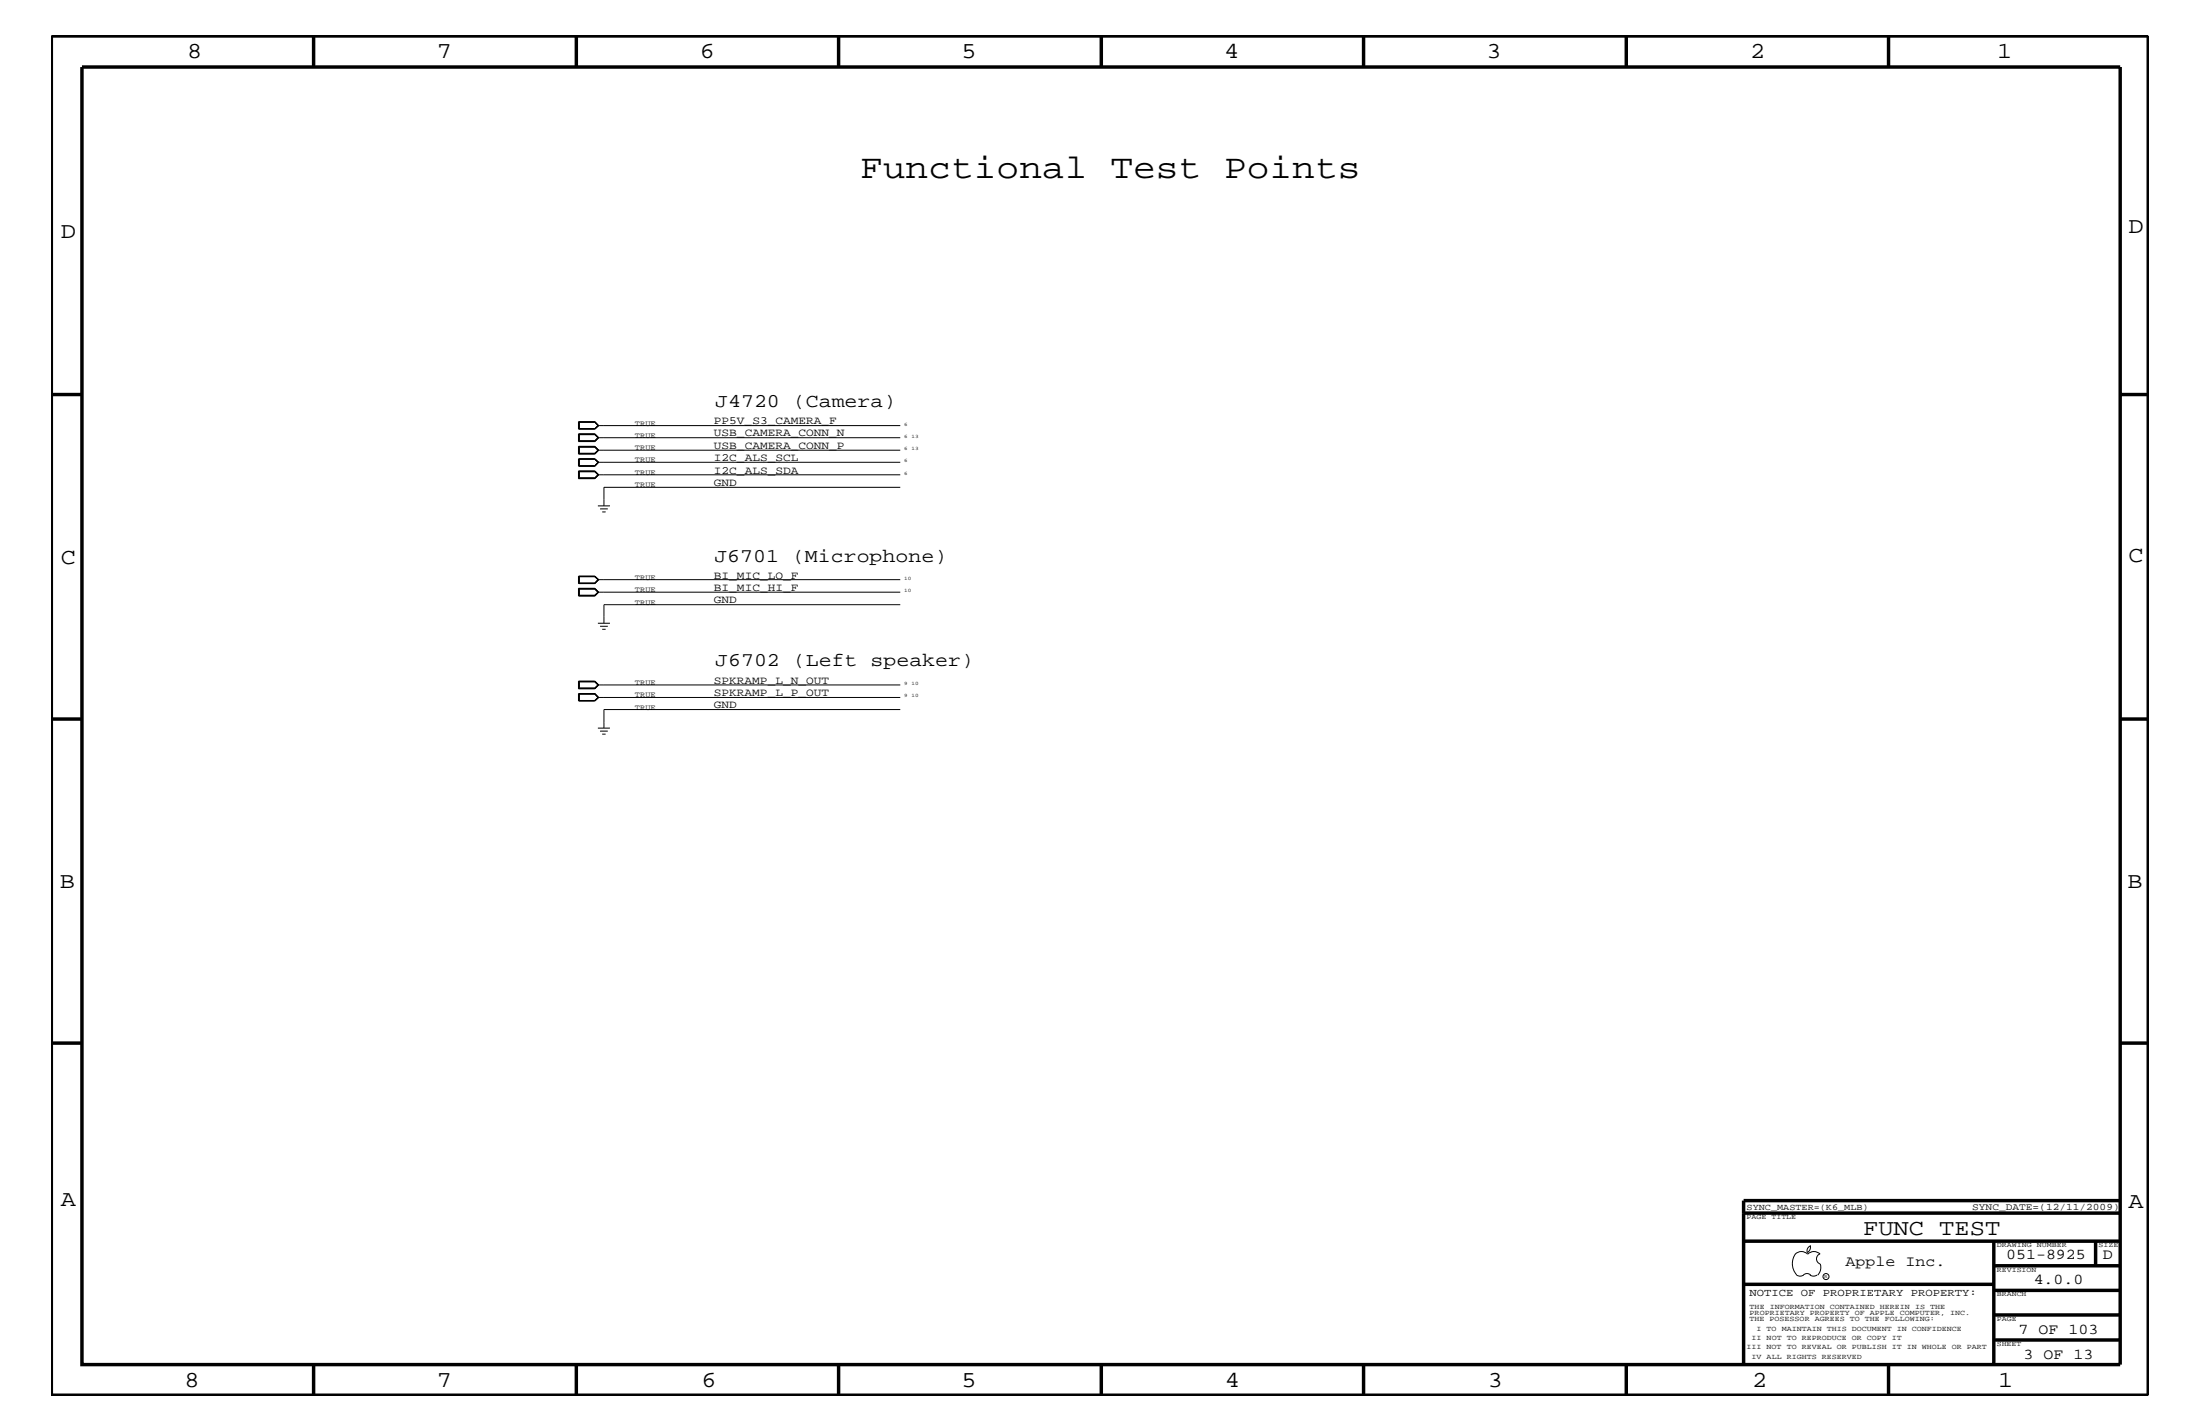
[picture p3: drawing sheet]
<svg xmlns="http://www.w3.org/2000/svg" width="432mm" height="279mm" viewBox="0 0 432 279" stroke-linecap="round" stroke-linejoin="round" font-family="sans-serif">
<g fill="none" stroke="#000" stroke-width=".2">
<path d="M113.5 85.1h3.3l.7 .8-.7 .7h-3.3zM113.5 87.6h3.3l.7 .7-.7 .8h-3.3zM113.5 92.4h3.3l.7 .8-.7 .7h-3.3zM113.6 84.1h3.2M113.6 82.7v1.5M113.6 85.2h3.2l.6 .7-.6 .7h-3.2zM113.6 87.7h3.2l.6 .6-.6 .7h-3.2zM113.6 90v1.5M113.6 92.5h3.2l.6 .7-.6 .6h-3.2zM113.6 82.8h3.2M113.6 91.4h3.2M113.6 90.1h3.2"/>
<path d="M113.7 82.8v1.3M113.7 85.3h3.1l.5 .6-.5 .6h-3.1zM113.7 87.7h3.1l.5 .6-.5 .6h-3.1zM113.7 90.1v1.3M113.7 92.6h3.1l.5 .6-.5 .6h-3.1zM116.8 82.7h-3.3v1.5h3.3M116.8 82.7l.7 .8-.7 .7M116.8 90h-3.3v1.5h3.3M116.8 82.7l.6 .8M116.8 82.8l.6 .7M116.8 82.8l.5 .7M116.8 90l.7 .7-.7 .8"/>
<path d="M116.8 90l.6 .7M116.8 90.1l.6 .6M116.8 90.1l.5 .6M117.3 83.5l-.5 .6M117.3 83.5h59.4M117.3 85.9h59.4M117.3 88.3h59.4M117.3 90.7l-.5 .7M117.3 90.7h59.4M117.3 93.2h59.4M117.3 99.3h2.4M117.4 83.5l-.6 .6"/>
<path d="M117.4 83.5l-.6 .7M117.4 90.7l-.6 .7M117.4 90.7l-.6 .8M117.8 99.9h1.5M176.7 95.6h-58.2v3.7M113.5 115.4h3.3l.7 .8-.7 .8h-3.3zM113.6 113.1v1.4M113.6 115.5h3.2l.6 .7-.6 .7h-3.2zM113.6 114.4h3.2M113.6 113.1h3.2M113.7 113.1v1.3M113.7 115.6h3.1l.5 .6-.5 .6h-3.1z"/>
<path d="M116.8 113.1h-3.3v1.4h3.3M116.8 113.1l.7 .6-.7 .8M116.8 113.1l.6 .6M116.8 113.1l.5 .6M117.3 113.7l-.5 .7M117.3 113.7h59.4M117.3 116.2h59.4M117.4 113.7l-.6 .7M117.4 113.7l-.6 .8M118.2 100.4h.7M176.7 118.6h-58.2v3.7M113.5 133.6h3.3l.7 .8-.7 .8h-3.3z"/>
<path d="M113.6 133.7h3.2l.6 .7-.6 .7h-3.2zM113.6 136.1v1.4M113.6 137.4h3.2M113.6 136.2h3.2M113.7 133.8h3.1l.5 .6-.5 .6h-3.1zM113.7 136.2v1.2M116.8 136.1h-3.3v1.4h3.3M116.8 136.1l.7 .7-.7 .7M116.8 136.1l.6 .7M116.8 136.2l.6 .6M116.8 136.2l.5 .6M117.3 134.4h59.4"/>
<path d="M117.3 136.8l-.5 .6M117.3 136.8h59.4M117.3 122.3h2.4M117.4 136.8l-.6 .6M117.4 136.8l-.6 .7M117.8 122.9h1.5M118.2 123.5h.7M176.7 139.2h-58.2v3.7M117.3 142.9h2.4M117.8 143.5h1.5M118.2 144h.7M352.3 246.1a1.69 1.69 0 0 1 2.5 0"/>
<path d="M352.4 246a3.3 3.3 0 0 0 .2 4.1M352.6 250.2l.7 .2 .7-.2M354 250.2l.7-.3 .7 .3M354.8 246.1a1.69 1.69 0 0 1 2.4 0M355.2 250.2l.7 .2 .7-.2M355.3 244.4v.3a1.18 1.18 0 0 1-.6 1.1M355.4 244.4a.99 .99 0 0 0-.6 1.4M357.2 246a1.04 1.04 0 0 0-.7 1 1.04 1.04 0 0 0 .7 1M357.3 248l.1 .7a2.11 2.11 0 0 1-.6 1.5"/>
<circle cx="358.4" cy="250.5" r=".59"/>
</g>
<g fill="none" stroke="#000" stroke-width=".68" stroke-linecap="butt">
<path d="M10.1 7.1h411.5v266.7h-411.5zM16.1 13.2h400v254.5h-400zM61.6 7.1v6.1M113.1 7.1v6.1M164.6 7.1v6.1M216.2 7.1v6.1M267.6 7.1v6.1M319.2 7.1v6.1M370.7 7.1v6.1M10.1 77.4h6M416.1 77.4h5.5M10.1 141.1h6"/>
<path d="M416.1 141.1h5.5M10.1 204.7h6M416.1 204.7h5.5M342.2 238h73.9M416.1 235.6h-73.9v32.1M342.2 243.5h73.9M342.2 252h49.1M391.3 243.5v24.2M391.3 258h24.8M391.3 253.2h24.8M391.3 248.4h24.8M411.3 243.5v4.9"/>
<path d="M61.6 267.7v6.1M113.1 267.7v6.1M164.6 267.7v6.1M216.2 268v5.8M267.6 267.7v6.1M319.2 267.7v6.1M370.7 267.7v6.1M391.3 262.9h24.8"/>
</g>
<text font-size="6.7" x="168.8" y="35">Functional Test Points</text>
<g font-size="4.5">
<text x="36.7" y="11.5">8</text>
<text x="85.8" y="11.5">7</text>
<text x="137.3" y="11.5">6</text>
<text x="188.7" y="11.5">5</text>
<text x="240.3" y="11.5">4</text>
<text x="291.8" y="11.5">3</text>
<text x="343.5" y="11.5">2</text>
<text x="392" y="11.5">1</text>
<text x="11.9" y="46.8">D</text>
<text x="417.7" y="45.7">D</text>
<text x="11.9" y="110.6">C</text>
<text x="417.7" y="110.3">C</text>
<text x="11.8" y="174.3">B</text>
<text x="417.6" y="174.2">B</text>
<text x="11.9" y="236.7">A</text>
<text x="417.7" y="237.1">A</text>
<text x="365.7" y="242.3">FUNC TEST</text>
<text x="36.2" y="272.1">8</text>
<text x="85.8" y="272.1">7</text>
<text x="137.7" y="272.1">6</text>
<text x="188.7" y="272.1">5</text>
<text x="240.4" y="272.1">4</text>
<text x="292" y="272.1">3</text>
<text x="343.9" y="272.1">2</text>
<text x="392.2" y="272.1">1</text>
</g>
<g font-size="3.8">
<text x="140.4" y="79.9">J4720 (Camera)</text>
<text x="140.2" y="110.2">J6701 (Microphone)</text>
<text x="140.4" y="130.8">J6702 (Left speaker)</text>
</g>
<g font-size="3">
<text x="362.2" y="248.4">Apple Inc.</text>
<text x="393.7" y="247.1">051-8925</text>
<text x="399.2" y="252">4.0.0</text>
<text x="412.7" y="247.1">D</text>
<text x="396.2" y="261.6">7 OF 103</text>
<text x="397.2" y="266.6">3 OF 13</text>
</g>
<g font-size="2.2">
<text x="140.1" y="83.3">PP5V_S3_CAMERA_F</text>
<text x="140.1" y="85.6">USB_CAMERA_CONN_N</text>
<text x="140.1" y="88.1">USB_CAMERA_CONN_P</text>
<text x="140.1" y="90.5">I2C_ALS_SCL</text>
<text x="140.1" y="92.9">I2C_ALS_SDA</text>
<text x="140.1" y="95.4">GND</text>
<text x="140.1" y="113.6">BI_MIC_LO_F</text>
<text x="140.1" y="115.9">BI_MIC_HI_F</text>
<text x="140.1" y="118.4">GND</text>
<text x="140.1" y="136.6">SPKRAMP_L_P_OUT</text>
<text x="140.1" y="134.1">SPKRAMP_L_N_OUT</text>
<text x="140.1" y="139">GND</text>
</g>
<text font-size="2.1" x="343.4" y="254.4">NOTICE OF PROPRIETARY PROPERTY:</text>
<text font-size="1.9" x="387.1" y="237.4">SYNC_DATE=(12/11/2009)</text>
<text font-size="1.8" x="342.8" y="237.4">SYNC_MASTER=(K6_MLB)</text>
<g font-size="1.5">
<text x="124.6" y="83.5">TRUE</text>
<text x="124.6" y="85.9">TRUE</text>
<text x="124.6" y="88.3">TRUE</text>
<text x="124.6" y="90.7">TRUE</text>
<text x="124.6" y="93.2">TRUE</text>
<text x="124.6" y="95.6">TRUE</text>
<text x="124.6" y="113.7">TRUE</text>
<text x="124.6" y="116.2">TRUE</text>
<text x="124.6" y="118.6">TRUE</text>
<text x="124.6" y="136.8">TRUE</text>
<text x="124.6" y="134.4">TRUE</text>
<text x="124.6" y="139.2">TRUE</text>
</g>
<g font-size="1.4">
<text x="342.8" y="239.2">PAGE TITLE</text>
<text x="391.9" y="244.7">DRAWING NUMBER</text>
<text x="411.9" y="244.7">SIZE</text>
<text x="391.9" y="249.5">REVISION</text>
<text x="343.4" y="256.8">THE INFORMATION CONTAINED HEREIN IS THE</text>
<text x="391.9" y="254.4">BRANCH</text>
<text x="343.4" y="259.3">THE POSESSOR AGREES TO THE FOLLOWING:</text>
<text x="343.4" y="258">PROPRIETARY PROPERTY OF APPLE COMPUTER, INC.</text>
<text x="343.8" y="262.9">II NOT TO REPRODUCE OR COPY IT</text>
<text x="344.8" y="261.1">I TO MAINTAIN THIS DOCUMENT IN CONFIDENCE</text>
<text x="391.9" y="259.3">PAGE</text>
<text x="342.8" y="264.7">III NOT TO REVEAL OR PUBLISH IT IN WHOLE OR PART</text>
<text x="343.8" y="266.6">IV ALL RIGHTS RESERVED</text>
<text x="391.9" y="264.1">SHEET</text>
</g>
<g font-size="1">
<text x="177.5" y="83.5">6</text>
<text x="177.5" y="85.9">6</text>
<text x="177.5" y="88.3">6</text>
<text x="178.9" y="85.9">13</text>
<text x="178.9" y="88.3">13</text>
<text x="177.5" y="90.7">6</text>
<text x="177.5" y="93.2">6</text>
<text x="177.5" y="113.7">10</text>
<text x="177.5" y="116.2">10</text>
<text x="177.5" y="136.8">9</text>
<text x="177.5" y="134.4">9</text>
<text x="178.9" y="136.8">10</text>
<text x="178.9" y="134.4">10</text>
<text x="358.1" y="250.7">R</text>
</g>
</svg>
